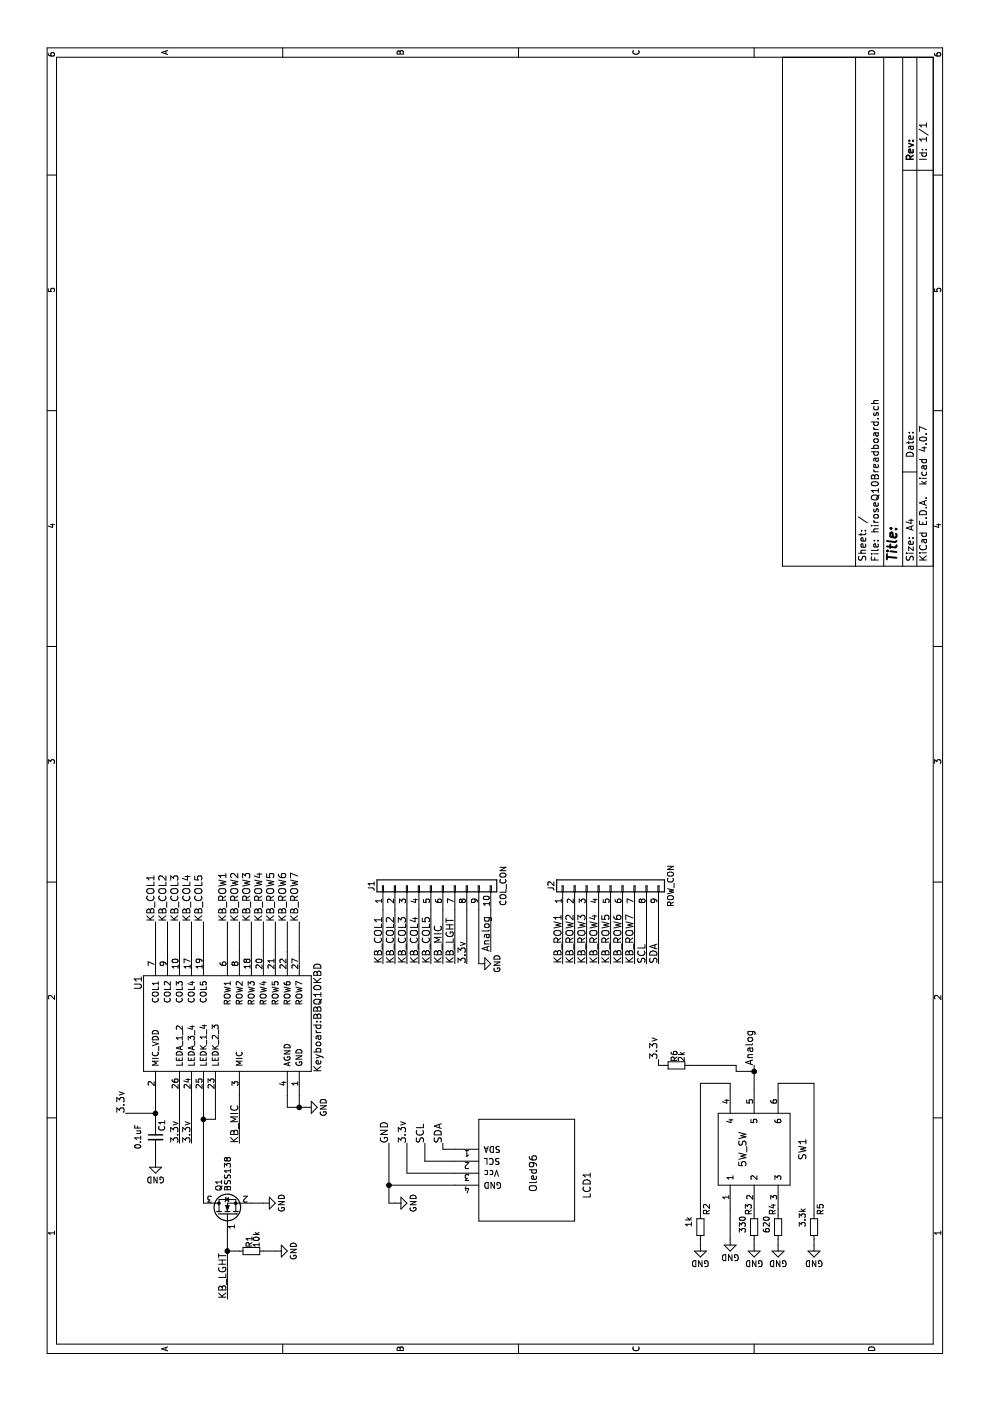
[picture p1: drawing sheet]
EESchema Schematic File Version 2
LIBS:hiroseQ10Breadboard-rescue
LIBS:power
LIBS:device
LIBS:switches
LIBS:relays
LIBS:transistors
LIBS:conn
LIBS:linear
LIBS:regul
LIBS:74xx
LIBS:cmos4000
LIBS:adc-dac
LIBS:memory
LIBS:xilinx
LIBS:microcontrollers
LIBS:dsp
LIBS:microchip
LIBS:analog_switches
LIBS:motorola
LIBS:texas
LIBS:intel
LIBS:audio
LIBS:interface
LIBS:digital-audio
LIBS:philips
LIBS:display
LIBS:cypress
LIBS:siliconi
LIBS:opto
LIBS:atmel
LIBS:contrib
LIBS:valves
LIBS:bbq10kbd_kit-cache
LIBS:5w_sw
LIBS:hiroseQ10
LIBS:oled96
LIBS:hiroseQ10Breadboard-cache
EELAYER 25 0
EELAYER END
$Descr A4 11693 8268
encoding utf-8
Sheet 1 1
Title ""
Date ""
Rev ""
Comp ""
Comment1 ""
Comment2 ""
Comment3 ""
Comment4 ""
$EndDescr
$Comp
L Keyboard:BBQ10KBD U1
U 1 1
P 3150 1900
F 0 "U1" H 3550 2650 60  0000 R CNN
F 1 "Keyboard:BBQ10KBD" H 3200 1150 60  0000 C CNN
F 2 "18650:Q10KeyBoard2018" H 3150 1550 60  0001 C CNN
F 3 "" H 3150 1550 60  0001 C CNN
	1    3150 1900
	1    0    0    -1  
$EndComp
Text Label 4000 1300 0    60   ~ 0
KB_COL1
Text Label 4000 1400 0    60   ~ 0
KB_COL2
Text Label 4000 1500 0    60   ~ 0
KB_COL3
Text Label 4000 1600 0    60   ~ 0
KB_COL4
Text Label 4000 1700 0    60   ~ 0
KB_COL5
Text Label 4000 1900 0    60   ~ 0
KB_ROW1
Text Label 4000 2000 0    60   ~ 0
KB_ROW2
Text Label 4000 2100 0    60   ~ 0
KB_ROW3
Text Label 4000 2200 0    60   ~ 0
KB_ROW4
Text Label 4000 2300 0    60   ~ 0
KB_ROW5
Text Label 4000 2400 0    60   ~ 0
KB_ROW6
Text Label 4000 2500 0    60   ~ 0
KB_ROW7
Wire Wire Line
	3750 1300 4000 1300
Wire Wire Line
	4000 1400 3750 1400
Wire Wire Line
	3750 1500 4000 1500
Wire Wire Line
	3750 1600 4000 1600
Wire Wire Line
	3750 1700 4000 1700
Wire Wire Line
	3750 1900 4000 1900
Wire Wire Line
	3750 2000 4000 2000
Wire Wire Line
	3750 2100 4000 2100
Wire Wire Line
	3750 2200 4000 2200
Wire Wire Line
	3750 2300 4000 2300
Wire Wire Line
	3750 2400 4000 2400
Wire Wire Line
	3750 2500 4000 2500
$Comp
L GND #PWR10
U 1 1
P 2450 2550
F 0 "#PWR10" H 2450 2300 50  0001 C CNN
F 1 "GND" H 2450 2400 50  0000 C CNN
F 2 "" H 2450 2550 50  0001 C CNN
F 3 "" H 2450 2550 50  0001 C CNN
	1    2450 2550
	1    0    0    -1  
$EndComp
Wire Wire Line
	2550 2500 2450 2500
Wire Wire Line
	2450 2400 2450 2550
Wire Wire Line
	2550 2400 2450 2400
Connection ~ 2450 2500
Text Label 2150 2000 0    60   ~ 0
KB_MIC
Wire Wire Line
	2150 2000 2550 2000
Text Label 2150 1500 0    60   ~ 0
3.3v
Text Label 2150 1600 0    60   ~ 0
3.3v
Wire Wire Line
	2550 1500 2150 1500
Wire Wire Line
	2150 1600 2550 1600
Text Label 2400 1050 0    60   ~ 0
3.3v
Wire Wire Line
	2300 1300 2550 1300
Wire Wire Line
	2400 1300 2400 1050
$Comp
L GND #PWR9
U 1 1
P 2000 1300
F 0 "#PWR9" H 2000 1050 50  0001 C CNN
F 1 "GND" H 2000 1150 50  0000 C CNN
F 2 "" H 2000 1300 50  0001 C CNN
F 3 "" H 2000 1300 50  0001 C CNN
	1    2000 1300
	0    1    1    0   
$EndComp
$Comp
L C_Small C1
U 1 1
P 2200 1300
F 0 "C1" V 2250 1350 50  0000 L CNN
F 1 "0.1uF" V 2050 1200 50  0000 L CNN
F 2 "Capacitors_SMD:C_1206_HandSoldering" H 2200 1300 50  0001 C CNN
F 3 "" H 2200 1300 50  0001 C CNN
	1    2200 1300
	0    1    1    0   
$EndComp
Wire Wire Line
	2100 1300 2000 1300
Connection ~ 2400 1300
$Comp
L BSS138-RESCUE-hiroseQ10Breadboard Q1
U 1 1
P 1550 1900
F 0 "Q1" H 1750 1975 50  0000 L CNN
F 1 "BSS138" H 1750 1900 50  0000 L CNN
F 2 "TO_SOT_Packages_SMD:SOT-23" H 1750 1825 50  0001 L CIN
F 3 "" H 1550 1900 50  0001 L CNN
	1    1550 1900
	1    0    0    -1  
$EndComp
Wire Wire Line
	2550 1700 1650 1700
Wire Wire Line
	2550 1800 2350 1800
Wire Wire Line
	2350 1800 2350 1700
Connection ~ 2350 1700
$Comp
L GND #PWR7
U 1 1
P 1650 2200
F 0 "#PWR7" H 1650 1950 50  0001 C CNN
F 1 "GND" H 1650 2050 50  0000 C CNN
F 2 "" H 1650 2200 50  0001 C CNN
F 3 "" H 1650 2200 50  0001 C CNN
	1    1650 2200
	1    0    0    -1  
$EndComp
Wire Wire Line
	1650 2100 1650 2200
$Comp
L R_Small R1
U 1 1
P 1250 2100
F 0 "R1" H 1280 2120 50  0000 L CNN
F 1 "10k" H 1280 2060 50  0000 L CNN
F 2 "Resistors_SMD:R_1206_HandSoldering" H 1250 2100 50  0001 C CNN
F 3 "" H 1250 2100 50  0001 C CNN
	1    1250 2100
	1    0    0    -1  
$EndComp
$Comp
L GND #PWR1
U 1 1
P 1250 2300
F 0 "#PWR1" H 1250 2050 50  0001 C CNN
F 1 "GND" H 1250 2150 50  0000 C CNN
F 2 "" H 1250 2300 50  0001 C CNN
F 3 "" H 1250 2300 50  0001 C CNN
	1    1250 2300
	1    0    0    -1  
$EndComp
Wire Wire Line
	1250 2300 1250 2200
Wire Wire Line
	1250 2000 1250 1900
Wire Wire Line
	850  1900 1350 1900
Text Label 850  1900 0    60   ~ 0
KB_LGHT
Connection ~ 1250 1900
$Comp
L Conn_01x09 J2
U 1 1
P 4300 5100
F 0 "J2" H 4300 5600 50  0000 C CNN
F 1 "ROW_CON" H 4300 4600 50  0000 C CNN
F 2 "Socket_Strips:Socket_Strip_Straight_1x09_Pitch2.54mm" H 4300 5100 50  0001 C CNN
F 3 "" H 4300 5100 50  0001 C CNN
	1    4300 5100
	1    0    0    -1  
$EndComp
Text Label 3650 3200 0    60   ~ 0
KB_COL1
Text Label 3650 3300 0    60   ~ 0
KB_COL2
Text Label 3650 3400 0    60   ~ 0
KB_COL3
Text Label 3650 3500 0    60   ~ 0
KB_COL4
Text Label 3650 3600 0    60   ~ 0
KB_COL5
Text Label 3650 4700 0    60   ~ 0
KB_ROW1
Text Label 3650 4800 0    60   ~ 0
KB_ROW2
Text Label 3650 4900 0    60   ~ 0
KB_ROW3
Text Label 3650 5000 0    60   ~ 0
KB_ROW4
Text Label 3650 5100 0    60   ~ 0
KB_ROW5
Text Label 3650 5200 0    60   ~ 0
KB_ROW6
Text Label 3650 5300 0    60   ~ 0
KB_ROW7
Text Label 3650 3700 0    60   ~ 0
KB_MIC
Text Label 3650 3800 0    60   ~ 0
KB_LGHT
Text Label 3650 3900 0    60   ~ 0
3.3v
$Comp
L GND #PWR11
U 1 1
P 3650 4000
F 0 "#PWR11" H 3650 3750 50  0001 C CNN
F 1 "GND" H 3650 3850 50  0000 C CNN
F 2 "" H 3650 4000 50  0001 C CNN
F 3 "" H 3650 4000 50  0001 C CNN
	1    3650 4000
	1    0    0    -1  
$EndComp
Wire Wire Line
	3650 3200 4100 3200
Wire Wire Line
	4100 3300 3650 3300
Wire Wire Line
	4100 3400 3650 3400
Wire Wire Line
	4100 3500 3650 3500
Wire Wire Line
	4100 3600 3650 3600
Wire Wire Line
	4100 3700 3650 3700
Wire Wire Line
	4100 3800 3650 3800
Wire Wire Line
	4100 3900 3650 3900
Wire Wire Line
	4100 4000 3650 4000
Wire Wire Line
	3650 4700 4100 4700
Wire Wire Line
	4100 4800 3650 4800
Wire Wire Line
	3650 4900 4100 4900
Wire Wire Line
	4100 5000 3650 5000
Wire Wire Line
	3650 5100 4100 5100
Wire Wire Line
	4100 5200 3650 5200
Wire Wire Line
	3650 5300 4100 5300
$Comp
L Oled96 LCD1
U 1 1
P 1500 4800
F 0 "LCD1" H 1800 4700 60  0000 C CNN
F 1 "Oled96" H 1900 5150 60  0000 C CNN
F 2 "bbq10kbd_kit-master:Oled96" H 1500 4750 60  0001 C CNN
F 3 "" H 1500 4750 60  0001 C CNN
	1    1500 4800
	1    0    0    -1  
$EndComp
Text Label 2150 3700 0    60   ~ 0
SDA
Text Label 2150 3550 0    60   ~ 0
SCL
Text Label 2150 3400 0    60   ~ 0
3.3v
Text Label 2150 3250 0    60   ~ 0
GND
Wire Wire Line
	2150 3700 2100 3700
Wire Wire Line
	2100 3700 2100 3800
Wire Wire Line
	2150 3550 2000 3550
Wire Wire Line
	2000 3550 2000 3800
Wire Wire Line
	2150 3400 1900 3400
Wire Wire Line
	1900 3400 1900 3800
Wire Wire Line
	1650 3250 2150 3250
Wire Wire Line
	1800 3250 1800 3800
$Comp
L GND #PWR8
U 1 1
P 1650 3300
F 0 "#PWR8" H 1650 3050 50  0001 C CNN
F 1 "GND" H 1650 3150 50  0000 C CNN
F 2 "" H 1650 3300 50  0001 C CNN
F 3 "" H 1650 3300 50  0001 C CNN
	1    1650 3300
	1    0    0    -1  
$EndComp
Wire Wire Line
	1650 3250 1650 3300
Connection ~ 1800 3250
Text Label 3650 5400 0    60   ~ 0
SCL
Text Label 3650 5500 0    60   ~ 0
SDA
Wire Wire Line
	3650 5400 4100 5400
Wire Wire Line
	3650 5500 4100 5500
$Comp
L 5W_SW SW1
U 1 1
P 1800 6600
F 0 "SW1" H 2100 6500 60  0000 C CNN
F 1 "5W_SW" H 2100 7000 60  0000 C CNN
F 2 "bbq10kbd_kit-master:5WAY_sw" H 1800 6600 60  0001 C CNN
F 3 "" H 1800 6600 60  0001 C CNN
	1    1800 6600
	1    0    0    -1  
$EndComp
Text Label 2800 6300 0    60   ~ 0
Analog
Wire Wire Line
	2600 6300 2800 6300
Text Label 2850 5500 0    60   ~ 0
3.3v
$Comp
L R_Small R6
U 1 1
P 2800 5650
F 0 "R6" H 2830 5670 50  0000 L CNN
F 1 "2k" H 2830 5610 50  0000 L CNN
F 2 "Resistors_SMD:R_1206_HandSoldering" H 2800 5650 50  0001 C CNN
F 3 "" H 2800 5650 50  0001 C CNN
	1    2800 5650
	1    0    0    -1  
$EndComp
Wire Wire Line
	2850 5500 2800 5500
Wire Wire Line
	2800 5500 2800 5550
$Comp
L GND #PWR6
U 1 1
P 1350 6100
F 0 "#PWR6" H 1350 5850 50  0001 C CNN
F 1 "GND" H 1350 5950 50  0000 C CNN
F 2 "" H 1350 6100 50  0001 C CNN
F 3 "" H 1350 6100 50  0001 C CNN
	1    1350 6100
	0    1    1    0   
$EndComp
Wire Wire Line
	1600 6100 1350 6100
$Comp
L R_Small R3
U 1 1
P 1450 6300
F 0 "R3" V 1400 6400 50  0000 L CNN
F 1 "330" V 1350 6250 50  0000 L CNN
F 2 "Resistors_SMD:R_1206_HandSoldering" H 1450 6300 50  0001 C CNN
F 3 "" H 1450 6300 50  0001 C CNN
	1    1450 6300
	0    1    1    0   
$EndComp
Wire Wire Line
	1600 6300 1550 6300
$Comp
L GND #PWR3
U 1 1
P 1300 6300
F 0 "#PWR3" H 1300 6050 50  0001 C CNN
F 1 "GND" H 1300 6150 50  0000 C CNN
F 2 "" H 1300 6300 50  0001 C CNN
F 3 "" H 1300 6300 50  0001 C CNN
	1    1300 6300
	0    1    1    0   
$EndComp
Wire Wire Line
	1350 6300 1300 6300
Wire Wire Line
	2800 5750 2800 6150
Wire Wire Line
	2800 6150 2750 6150
Wire Wire Line
	2750 6150 2750 6300
Connection ~ 2750 6300
$Comp
L R_Small R4
U 1 1
P 1450 6500
F 0 "R4" V 1400 6600 50  0000 L CNN
F 1 "620" V 1350 6450 50  0000 L CNN
F 2 "Resistors_SMD:R_1206_HandSoldering" H 1450 6500 50  0001 C CNN
F 3 "" H 1450 6500 50  0001 C CNN
	1    1450 6500
	0    1    1    0   
$EndComp
Wire Wire Line
	1600 6500 1550 6500
$Comp
L GND #PWR4
U 1 1
P 1300 6500
F 0 "#PWR4" H 1300 6250 50  0001 C CNN
F 1 "GND" H 1300 6350 50  0000 C CNN
F 2 "" H 1300 6500 50  0001 C CNN
F 3 "" H 1300 6500 50  0001 C CNN
	1    1300 6500
	0    1    1    0   
$EndComp
Wire Wire Line
	1350 6500 1300 6500
$Comp
L R_Small R2
U 1 1
P 1450 5850
F 0 "R2" V 1500 5950 50  0000 L CNN
F 1 "1k" V 1350 5850 50  0000 L CNN
F 2 "Resistors_SMD:R_1206_HandSoldering" H 1450 5850 50  0001 C CNN
F 3 "" H 1450 5850 50  0001 C CNN
	1    1450 5850
	0    1    1    0   
$EndComp
Wire Wire Line
	2600 6100 2650 6100
Wire Wire Line
	2650 6100 2650 5850
Wire Wire Line
	2650 5850 1550 5850
$Comp
L GND #PWR2
U 1 1
P 1300 5850
F 0 "#PWR2" H 1300 5600 50  0001 C CNN
F 1 "GND" H 1300 5700 50  0000 C CNN
F 2 "" H 1300 5850 50  0001 C CNN
F 3 "" H 1300 5850 50  0001 C CNN
	1    1300 5850
	0    1    1    0   
$EndComp
Wire Wire Line
	1300 5850 1350 5850
$Comp
L R_Small R5
U 1 1
P 1450 6800
F 0 "R5" V 1500 6900 50  0000 L CNN
F 1 "3.3k" V 1350 6800 50  0000 L CNN
F 2 "Resistors_SMD:R_1206_HandSoldering" H 1450 6800 50  0001 C CNN
F 3 "" H 1450 6800 50  0001 C CNN
	1    1450 6800
	0    1    1    0   
$EndComp
Wire Wire Line
	2650 6800 1550 6800
$Comp
L GND #PWR5
U 1 1
P 1300 6800
F 0 "#PWR5" H 1300 6550 50  0001 C CNN
F 1 "GND" H 1300 6650 50  0000 C CNN
F 2 "" H 1300 6800 50  0001 C CNN
F 3 "" H 1300 6800 50  0001 C CNN
	1    1300 6800
	0    1    1    0   
$EndComp
Wire Wire Line
	1300 6800 1350 6800
Wire Wire Line
	2600 6500 2650 6500
Wire Wire Line
	2650 6500 2650 6800
$Comp
L Conn_01x10 J1
U 1 1
P 4300 3600
F 0 "J1" H 4300 4100 50  0000 C CNN
F 1 "COL_CON" H 4300 3000 50  0000 C CNN
F 2 "Socket_Strips:Socket_Strip_Straight_1x10_Pitch2.54mm" H 4300 3600 50  0001 C CNN
F 3 "" H 4300 3600 50  0001 C CNN
	1    4300 3600
	1    0    0    -1  
$EndComp
Text Label 3750 4100 0    60   ~ 0
Analog
Wire Wire Line
	4100 4100 3750 4100
$EndSCHEMATC
